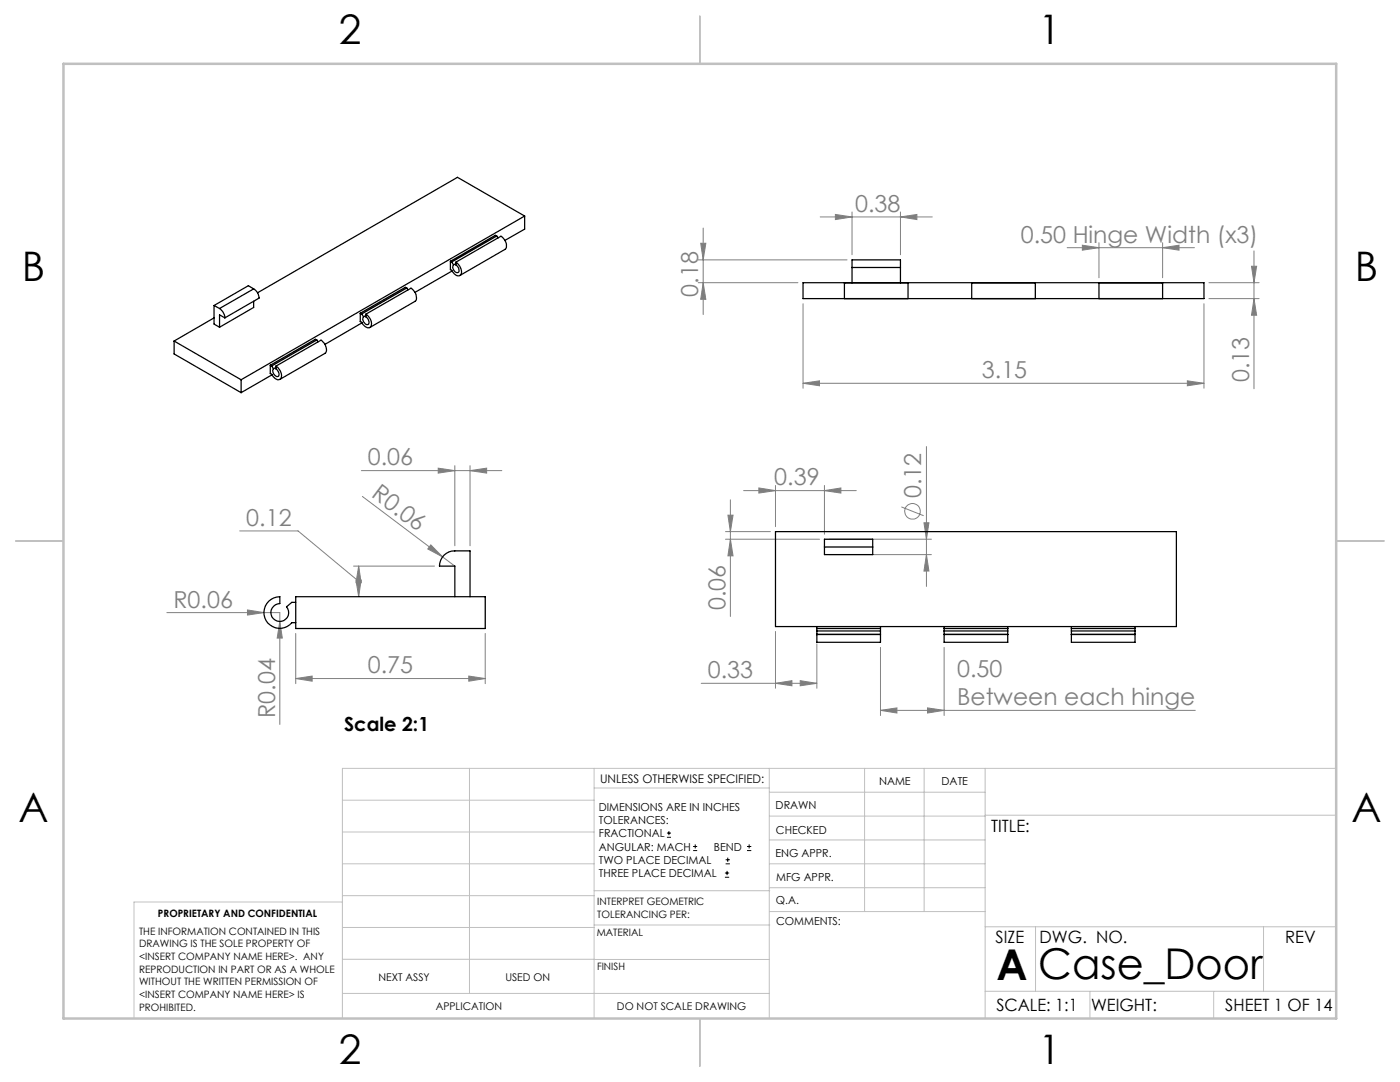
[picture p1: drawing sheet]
<svg xmlns="http://www.w3.org/2000/svg" width="279mm" height="216mm" viewBox="0 0 279 216" stroke-linecap="round" stroke-linejoin="round" font-family="sans-serif">
<g fill="none" stroke="#808080" stroke-width=".2">
<path d="M139.3 56.4h19.9M139.3 51.9h29.8M139.8 48.5h1.1l-.6 3.4zM140.3 56.4l.6 3.3h-1.1zM140.3 45.5v17.3M163.7 43.3h22.4M166.7 42.8l3.3 .5-3.3 .5zM170 42.3v8.5M179.7 43.3l3.3-.5v1zM179.7 42.3v8.5M213 49.4h25.4M216 48.9l3.3 .5-3.3 .5z"/>
<path d="M219.3 48.4v7M232 49.4l3.3-.5v1zM232 48.4v7M241.3 56.4h10M241.3 59.6h10M249.8 53.1h1l-.5 3.3zM250.3 59.6l.5 3.3h-1zM250.3 50.1v27.5M160.3 76.5l3.2-.5v1zM160.3 60.6v16.9M160.3 76.5h80M237 76l3.3 .5-3.3 .5z"/>
<path d="M240.3 60.6v16.9M72.1 93.9h28.1M72.3 99.1l18.5 13.9M87.5 93.4l3.3 .5-3.3 .5zM90.8 92.9v16M93.8 93.9l3.3-.5v1zM93.8 92.9v16M145.8 99.7v23.3M148.4 97.9h22.5M151.4 97.4l3.4 .5-3.4 .5zM154.8 96.9v8.2M164.5 97.9l3.3-.5v1z"/>
<path d="M164.5 96.9v9.7M184.9 89.1v27.9M47.8 105.9h11.7l12.1 10.1M70.6 113h16.1M71 115.7h1.1l-.5 3.4zM71.6 113l.5 3.3h-1.1zM71.6 113v6.1M86 108.7l2.3 2.4-2.9-1.6zM144.8 107.6h18.7M144.8 106.1h8.9M145.3 102.8h1l-.5 3.3zM145.8 107.6l.5 3.3h-1z"/>
<path d="M165.5 110.7h20.4M165.5 107.6h20.4M179.9 101.1l4.4 1.8M184.4 104.3h1l-.5 3.3zM184.9 110.7l.5 3.2h-1zM33.3 122.2h22.5v22.4M49.4 121.7l3.3 .5-3.3 .5zM55.8 124l.5 3.3h-1zM59 135.4l3.3-.5v1zM59 126.4v10M59 135.4h37.8M93.6 134.9l3.2 .5-3.2 .5z"/>
<path d="M96.8 126.4v10M139.9 136.3h23.1M154.8 136.3l3.2-.5v1zM154.8 126v11.3M159.7 135.8l3.3 .5-3.3 .5zM163 128.5v8.8M175.7 129.2v13.6M188.4 129.2v13.6M175.7 141.7l3.3-.4v1zM175.7 141.7h62.8M185.1 141.3l3.3 .4-3.3 .6z"/>
<circle cx="182.1" cy="102" r="1.56"/>
</g>
<g fill="none" stroke="#000" stroke-width=".2">
<path d="M133.1 167.1h.8M133.1 166.2h.8M133.5 165.8v.9M138.3 169.7h.8M138.3 168.9h.8M138.7 168.5v.8M144.7 175h.8M144.7 174.2h.8M144.8 172.4h.9M144.8 171.6h.9M145.1 173.8v.8M145.2 171.1v.9"/>
<path d="M149.1 169.7h.8M149.1 168.9h.8M149.5 168.5v.8"/>
</g>
<g fill="none" stroke="#c0c0c0" stroke-width=".2">
<path d="M68.3 159.7h50.3M93.7 153.3v44.9M118.6 153.3v49.9M118.6 157.2h34.9M153.5 153.3v49.9M153.5 158.1h43.1M172.5 153.3v28.6M184.4 153.3v28.6M196.6 153.3v49.9M266.7 153.3h-198.4v49.9M68.3 178.7h50.3M68.3 172.4h50.3"/>
<path d="M68.3 166h50.3M68.3 180h-41.6v23.2M118.6 177.7h35M153.5 167.6h43.1M153.5 162.8h43.1M153.5 172.4h43.1M153.5 177.1h43.1M196.6 162.7h70.1M68.3 198.2h85.2M68.3 191.4l85.2 .1M68.3 185.1h50.3M118.6 184.6h35"/>
<path d="M153.6 181.9h43M196.6 197.8h70.1M196.6 184.9h70.1M206.7 184.9v12.9M217.5 197.8v5.4M242.2 197.8v5.4M252.2 184.9v12.9"/>
</g>
<path d="M139.7 3.2v9.5M3.1 107.9h9.6M266.7 107.9h9.5M139.7 203.2v9.6" fill="none" stroke="#c0c0c0" stroke-width=".25"/>
<path d="M12.7 12.7h254v190.5h-254z" fill="none" stroke="#c0c0c0" stroke-width=".5"/>
<g fill="#808080">
<path d="M86 108.7l2.3 2.4-2.9-1.6z"/>
<path d="M49.4 121.7l3.3 .5-3.3 .5z"/>
<path d="M55.8 124l.5 3.3h-1z"/>
<path d="M179.7 43.3l3.3-.5v1zM166.7 42.8l3.3 .5-3.3 .5zM159.7 135.8l3.3 .5-3.3 .5zM154.8 136.3l3.2-.5v1zM164.5 97.9l3.3-.5v1zM151.4 97.4l3.4 .5-3.4 .5z"/>
<path d="M59 135.4l3.3-.5v1zM93.6 134.9l3.2 .5-3.2 .5zM87.5 93.4l3.3 .5-3.3 .5zM93.8 93.9l3.3-.5v1zM71 115.7h1.1l-.5 3.4zM71.6 113l.5 3.3h-1.1zM160.3 76.5l3.2-.5v1zM237 76l3.3 .5-3.3 .5zM216 48.9l3.3 .5-3.3 .5zM232 49.4l3.3-.5v1zM175.7 141.7l3.3-.4v1zM185.1 141.3l3.3 .4-3.3 .6z"/>
<path d="M140.3 56.4l.6 3.3h-1.1zM139.8 48.5h1.1l-.6 3.4zM184.9 110.7l.5 3.2h-1zM184.4 104.3h1l-.5 3.3z"/>
<path d="M145.8 107.6l.5 3.3h-1zM145.3 102.8h1l-.5 3.3z"/>
<path d="M249.8 53.1h1l-.5 3.3zM250.3 59.6l.5 3.3h-1z"/>
</g>
<g fill="none" stroke="#000" stroke-width=".25">
<path d="M50.6 57.6a2.25 2.25 0 0 1 1.1 1.9l-6.8 3.9M50.6 57.6l-6.8 4M50.6 57.6l-1-.6-6.9 4M81.2 57.5l-.3-.2-9 5.2M81.2 57.5l-9 5.2M81.2 57.5l.2 .4M89.9 52.1v1.7l.2 .1a1.42 1.42 0 0 0 1.7 1 1.81 1.81 0 0 0-.6-2.4l-.2-.2M89.9 52.1l.2 .2M90.1 52.3l.4 .5M90.2 54.1l-7.4 4.2M91 52.3v.6a.95 .95 0 0 1 .3 1.5 1.06 1.06 0 0 1-.8-1.6M91 52.3l9-5.2a1.93 1.93 0 0 1 .8 2.6l-9 5.3"/>
<path d="M91 52.6l-.5 .2M99.1 47.1l-.3-.1-8.9 5.1M99.1 47.1l-9 5.2M99.1 47.1l.3 .4M104.7 43.1l-56.6 32.7M104.7 43.1v2.6l-3.9 2.3M104.7 43.1l-13.4-7.7-39.9 23M160.3 56.4h80v3.2h-80zM168.5 56.4v3.2M170 53.4v-1.5h9.7v1.5M170 53.4h9.7M170 53.4v3"/>
<path d="M179.7 53.4v3M181.2 56.4v3.2M193.9 56.4v3.2M206.6 56.4v3.2M219.3 56.4v3.2M232 56.4v3.2M34.7 68.1l13.4 7.7M34.7 68.1v2.5l13.4 7.8M42.7 63.4l-8 4.7M42.7 61v3.7l1.1 .6M42.7 61l1.1 .6M43.8 61.6a2.48 2.48 0 0 1 1.1 1.8"/>
<path d="M44.9 63.4l-1.1-.6v2.5M48.1 75.8v2.6M50.6 60.1v1.2l-6.8 4M53.9 72.9v1.6l.3 .2a1.25 1.25 0 0 0 1.8 .9 2.05 2.05 0 0 0-.9-2.5M53.9 72.9l.3 .1M54.2 73l.4 .6M54.3 74.8l-6.2 3.6M55.1 73.1v.5a1.13 1.13 0 0 1 .4 1.5 1.05 1.05 0 0 1-.9-1.5M55.1 73.1l9-5.2a2.23 2.23 0 0 1 .9 2.5l-9.2 5.3M55.1 73.3l-.5 .3M63.2 67.8l-.3-.1-9 5.2M63.2 67.8l-9 5.2"/>
<path d="M63.2 67.8l.3 .4M71.9 62.5v1.7l.3 .1a1.42 1.42 0 0 0 1.7 1 1.93 1.93 0 0 0-.9-2.6M71.9 62.5l.3 .2M72.2 62.7l.4 .5M72.2 64.4l-7.4 4.3M73 62.7l9-5.2a2.11 2.11 0 0 1 1 2.5l-9.2 5.3M73 62.7v.6a.95 .95 0 0 1 .4 1.5 1.06 1.06 0 0 1-.8-1.6M73 62.9l-.4 .3M59 119.1h37.8v6.3h-37.8zM90.8 119.1v-6.1h-3.1a3 3 0 0 1 3.1-3.1h3v9.2M154.8 106.1h80v18.9h-80zM164.5 109.1v1.6h9.7v-1.6"/>
<path d="M164.5 109.1h9.7M164.5 109.1v-1.5h9.7v1.5M59 120.2h-.8l-1 .9a1.78 1.78 0 0 1-.6 2.7 1.78 1.78 0 0 1-2.5-1.2 1.78 1.78 0 0 1 1.7-2.2v-1.3a3.2 3.2 0 0 0-2.8 4.4 3.2 3.2 0 0 0 5.2 .7h.8M163 126.6v1.6h12.7v-1.6M163 125.9v.7M163 125.4h12.7M163 126.6h12.7M163 125v.9M163 126.6h.1M163 125.9h12.7M175.7 125.9v.7M175.7 125v.9"/>
<path d="M175.7 126.6h.1M188.4 126.6v1.6h12.7v-1.6M188.4 125.9v.7M188.4 125.4h12.7M188.4 126.6h12.7M188.4 125v.9M188.4 126.6h.1M188.4 125.9h12.7M201.1 125.9v.7M201.1 125v.9M201.1 126.6h.1M213.8 126.6v1.6h12.7v-1.6"/>
<path d="M213.8 125.9v.7M213.8 125.4h12.7M213.8 126.6h12.7M213.8 125v.9M213.8 126.6h.1M213.8 125.9h12.7M226.5 125.9v.7M226.5 125v.9M226.5 126.6h.1"/>
</g>
<g font-size="8.5">
<text x="198.9" y="195.5">A</text>
<text x="207.2" y="195.4">Case_Door</text>
</g>
<g font-size="8.1">
<text x="67.6" y="8.9">2</text>
<text x="207.3" y="8.9">1</text>
<text x="4.4" y="56.2">B</text>
<text x="270.4" y="56.2">B</text>
<text x="3.7" y="164.1">A</text>
<text x="269.7" y="164.1">A</text>
<text x="67.6" y="212.4">2</text>
<text x="207.3" y="212.4">1</text>
</g>
<g font-size="4.7" fill="#808080">
<text x="170.7" y="42.3">0.38</text>
<text x="203.7" y="48.4">0.50 Hinge Width (x3)</text>
<text x="139.3" y="59.2" transform="rotate(-90 139.3 59.2)">0.18</text>
<text x="196" y="75.4">3.15</text>
<text x="249.3" y="76.3" transform="rotate(-90 249.3 76.3)">0.13</text>
<text x="73.4" y="92.9">0.06</text>
<text x="74" y="99.1" transform="rotate(37 74 99.1)">R0.06</text>
<text x="154.5" y="96.9">0.39</text>
<text x="183.8" y="99.4" transform="rotate(-90 183.8 99.4)">0.12</text>
<text x="49.2" y="104.9">0.12</text>
<text x="34.6" y="121.2">R0.06</text>
<text x="144.8" y="121.7" transform="rotate(-90 144.8 121.7)">0.06</text>
<text x="73.4" y="134.4">0.75</text>
<text x="141.3" y="135.3">0.33</text>
<text x="191" y="135.2">0.50</text>
<text x="54.9" y="143.3" transform="rotate(-90 54.9 143.3)">R0.04</text>
<text x="191" y="140.7">Between each hinge</text>
</g>
<text font-size="3.9" x="68.7" y="145.8">Scale 2:1</text>
<g font-size="3.4">
<text x="197.8" y="166">TITLE:</text>
<text x="198.7" y="188.1">SIZE</text>
<text x="207.5" y="188.1">DWG. NO.</text>
<text x="256.5" y="188.2">REV</text>
<text x="198.8" y="201.7">SCALE: 1:1</text>
<text x="217.7" y="201.8">WEIGHT:</text>
<text x="244.5" y="201.7">SHEET 1 OF 14</text>
</g>
<text font-size="2.4" x="119.8" y="156.2">UNLESS OTHERWISE SPECIFIED:</text>
<g font-size="2.2">
<text x="119.5" y="161.8">DIMENSIONS ARE IN INCHES</text>
<text x="154.8" y="161.4">DRAWN</text>
<text x="175.4" y="156.6">NAME</text>
<text x="187.9" y="156.7">DATE</text>
<text x="119.5" y="164.4">TOLERANCES:</text>
<text x="119.5" y="167.1">FRACTIONAL</text>
<text x="154.9" y="166.3">CHECKED</text>
<text x="119.5" y="169.7">ANGULAR: MACH</text>
<text x="119.5" y="172.4">TWO PLACE DECIMAL</text>
<text x="142.5" y="169.7">BEND</text>
<text x="154.8" y="171">ENG APPR.</text>
<text x="119.5" y="175">THREE PLACE DECIMAL</text>
<text x="154.9" y="175.7">MFG APPR.</text>
<text x="154.9" y="180.4">Q.A.</text>
<text x="154.9" y="184.6">COMMENTS:</text>
</g>
<g font-size="2.1">
<text x="75.5" y="195.7">NEXT ASSY</text>
<text x="100.9" y="195.7">USED ON</text>
<text x="86.9" y="201.5">APPLICATION</text>
<text x="123.1" y="201.6">DO NOT SCALE DRAWING</text>
</g>
<g font-size="2">
<text x="31.5" y="182.9">PROPRIETARY AND CONFIDENTIAL</text>
<text x="119.2" y="180.6">INTERPRET GEOMETRIC</text>
<text x="119.2" y="183.1">TOLERANCING PER:</text>
<text x="27.8" y="186.5">THE INFORMATION CONTAINED IN THIS</text>
<text x="27.8" y="189">DRAWING IS THE SOLE PROPERTY OF</text>
<text x="27.8" y="191.6">&lt;INSERT COMPANY NAME HERE&gt;. ANY</text>
<text x="119.1" y="186.7">MATERIAL</text>
<text x="27.8" y="194.1">REPRODUCTION IN PART OR AS A WHOLE</text>
<text x="27.8" y="196.6">WITHOUT THE WRITTEN PERMISSION OF</text>
<text x="119.1" y="193.5">FINISH</text>
<text x="27.8" y="199.1">&lt;INSERT COMPANY NAME HERE&gt; IS</text>
<text x="27.8" y="201.7">PROHIBITED.</text>
</g>
</svg>
